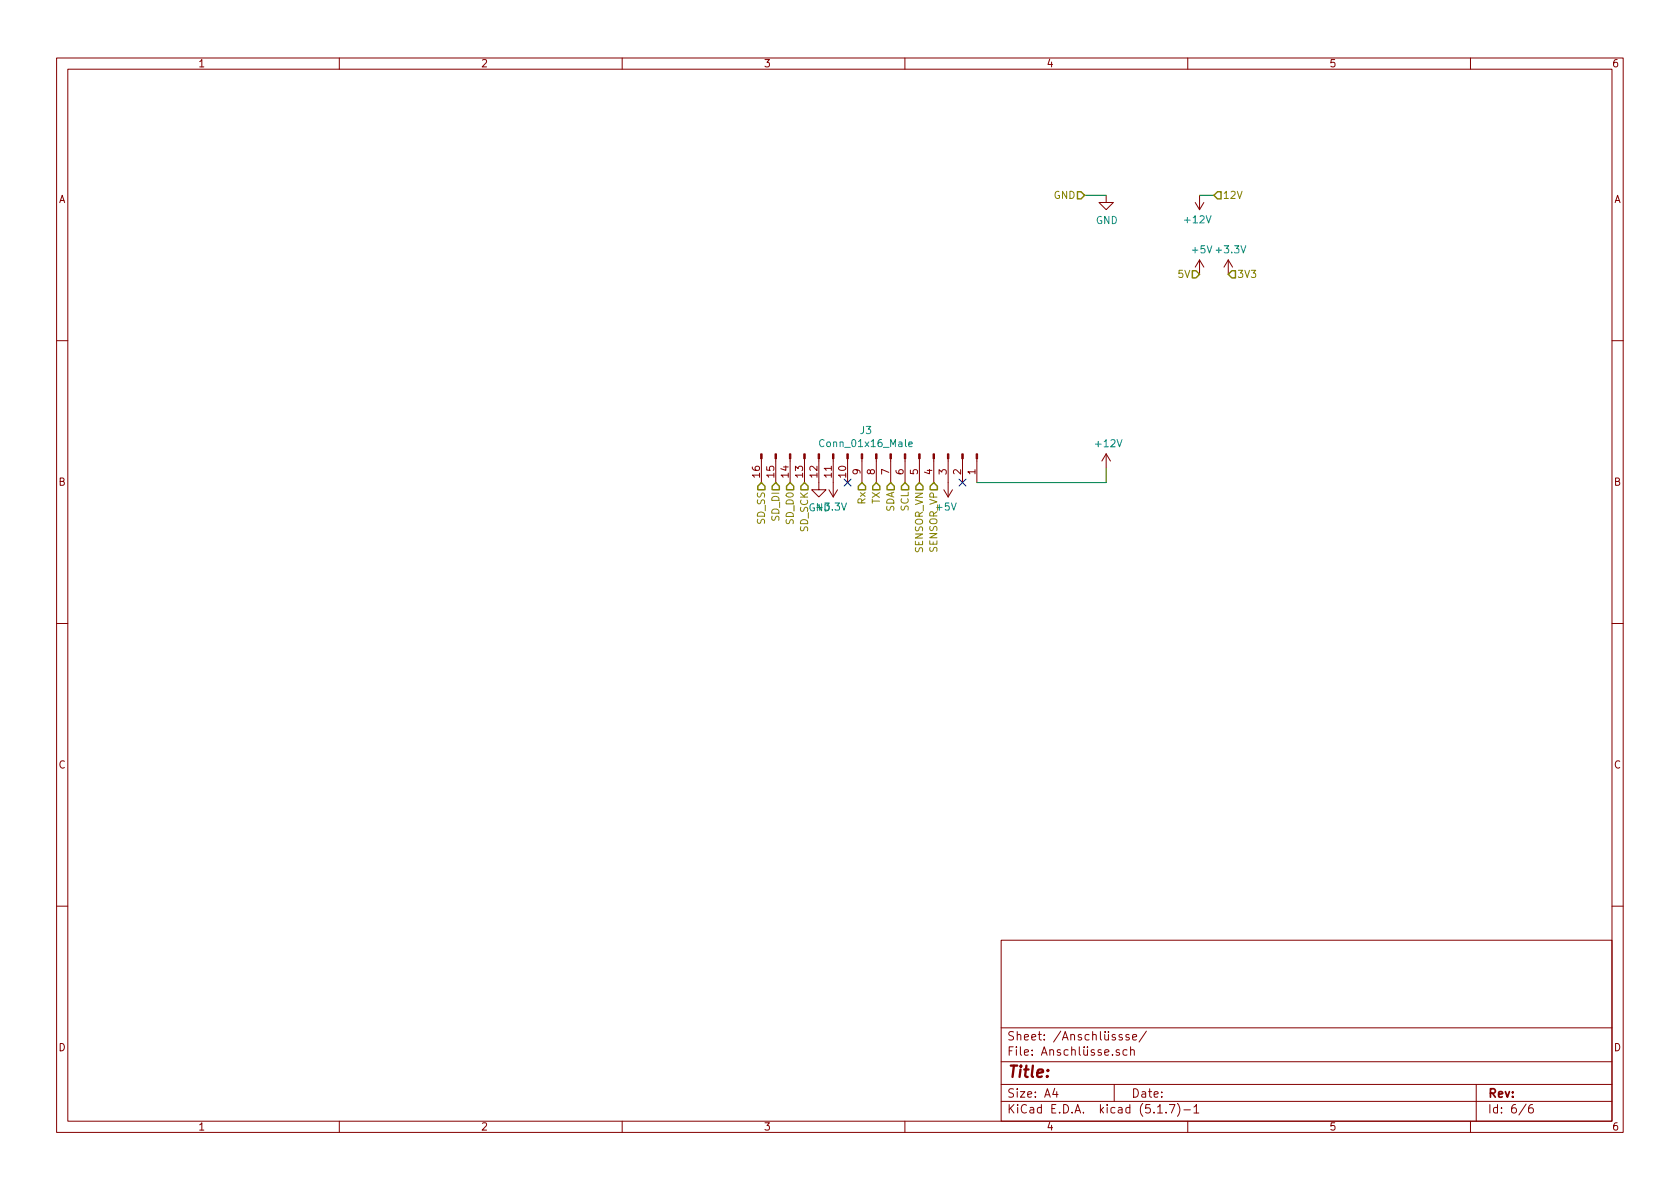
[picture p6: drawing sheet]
EESchema Schematic File Version 4
EELAYER 30 0
EELAYER END
$Descr A4 11693 8268
encoding utf-8
Sheet 6 6
Title ""
Date ""
Rev ""
Comp ""
Comment1 ""
Comment2 ""
Comment3 ""
Comment4 ""
$EndDescr
Text HLabel 6200 3350 3    50   Input ~ 0
SDA
Text HLabel 6300 3350 3    50   Input ~ 0
SCL
Text HLabel 5600 3350 3    50   Input ~ 0
SD_SCK
Text HLabel 5400 3350 3    50   Input ~ 0
SD_DI
Text HLabel 5500 3350 3    50   Input ~ 0
SD_D0
Text HLabel 5300 3350 3    50   Input ~ 0
SD_SS
Text HLabel 6100 3350 3    50   Input ~ 0
TX
Text HLabel 6000 3350 3    50   Input ~ 0
Rx
Text HLabel 7550 1350 0    50   Input ~ 0
GND
Text HLabel 8450 1350 2    50   Input ~ 0
12V
$Comp
L power:GND #PWR049
U 1 1
P 7700 1350
F 0 "#PWR049" H 7700 1100 50  0001 C CNN
F 1 "GND" H 7705 1177 50  0000 C CNN
F 2 "" H 7700 1350 50  0001 C CNN
F 3 "" H 7700 1350 50  0001 C CNN
	1    7700 1350
	1    0    0    -1  
$EndComp
Wire Wire Line
	7700 1350 7550 1350
$Comp
L power:+12V #PWR051
U 1 1
P 8350 1350
F 0 "#PWR051" H 8350 1200 50  0001 C CNN
F 1 "+12V" H 8365 1523 50  0000 C CNN
F 2 "" H 8350 1350 50  0001 C CNN
F 3 "" H 8350 1350 50  0001 C CNN
	1    8350 1350
	-1   0    0    1   
$EndComp
Wire Wire Line
	8350 1350 8450 1350
$Comp
L power:GND #PWR046
U 1 1
P 5700 3350
F 0 "#PWR046" H 5700 3100 50  0001 C CNN
F 1 "GND" H 5705 3177 50  0000 C CNN
F 2 "" H 5700 3350 50  0001 C CNN
F 3 "" H 5700 3350 50  0001 C CNN
	1    5700 3350
	1    0    0    -1  
$EndComp
$Comp
L power:+12V #PWR050
U 1 1
P 7700 3250
F 0 "#PWR050" H 7700 3100 50  0001 C CNN
F 1 "+12V" H 7715 3423 50  0000 C CNN
F 2 "" H 7700 3250 50  0001 C CNN
F 3 "" H 7700 3250 50  0001 C CNN
	1    7700 3250
	1    0    0    -1  
$EndComp
$Comp
L Connector:Conn_01x16_Male J3
U 1 1
P 6100 3150
F 0 "J3" V 5935 3078 50  0000 C CNN
F 1 "Conn_01x16_Male" V 6026 3078 50  0000 C CNN
F 2 "Connector_PinHeader_2.54mm:PinHeader_1x16_P2.54mm_Vertical_SMD_Pin1Left" H 6100 3150 50  0001 C CNN
F 3 "~" H 6100 3150 50  0001 C CNN
	1    6100 3150
	0    1    1    0   
$EndComp
Text HLabel 6400 3350 3    50   Input ~ 0
SENSOR_VN
Text HLabel 6500 3350 3    50   Input ~ 0
SENSOR_VP
$Comp
L power:+3.3V #PWR047
U 1 1
P 5800 3350
F 0 "#PWR047" H 5800 3200 50  0001 C CNN
F 1 "+3.3V" H 5815 3523 50  0000 C CNN
F 2 "" H 5800 3350 50  0001 C CNN
F 3 "" H 5800 3350 50  0001 C CNN
	1    5800 3350
	-1   0    0    1   
$EndComp
$Comp
L power:+5V #PWR048
U 1 1
P 6600 3350
F 0 "#PWR048" H 6600 3200 50  0001 C CNN
F 1 "+5V" H 6615 3523 50  0000 C CNN
F 2 "" H 6600 3350 50  0001 C CNN
F 3 "" H 6600 3350 50  0001 C CNN
	1    6600 3350
	-1   0    0    1   
$EndComp
Wire Wire Line
	6800 3350 7700 3350
Wire Wire Line
	7700 3350 7700 3250
$Comp
L power:+3.3V #PWR053
U 1 1
P 8550 1900
F 0 "#PWR053" H 8550 1750 50  0001 C CNN
F 1 "+3.3V" H 8565 2073 50  0000 C CNN
F 2 "" H 8550 1900 50  0001 C CNN
F 3 "" H 8550 1900 50  0001 C CNN
	1    8550 1900
	1    0    0    -1  
$EndComp
$Comp
L power:+5V #PWR052
U 1 1
P 8350 1900
F 0 "#PWR052" H 8350 1750 50  0001 C CNN
F 1 "+5V" H 8365 2073 50  0000 C CNN
F 2 "" H 8350 1900 50  0001 C CNN
F 3 "" H 8350 1900 50  0001 C CNN
	1    8350 1900
	1    0    0    -1  
$EndComp
Text HLabel 8350 1900 0    50   Input ~ 0
5V
Text HLabel 8550 1900 2    50   Input ~ 0
3V3
NoConn ~ 5900 3350
NoConn ~ 6700 3350
$EndSCHEMATC
